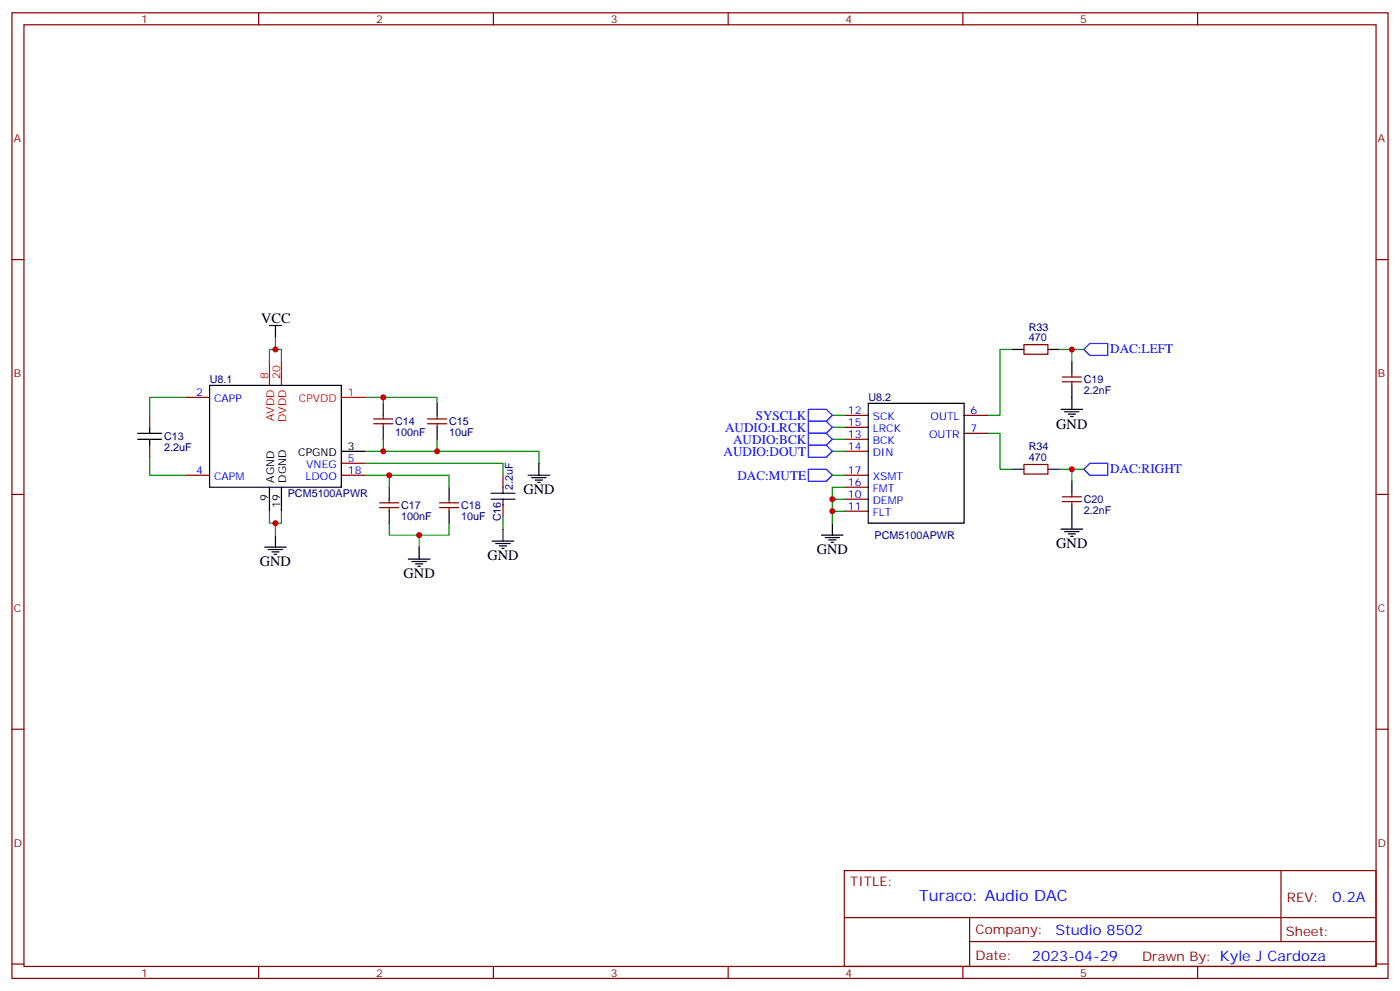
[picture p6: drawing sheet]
<svg xmlns="http://www.w3.org/2000/svg" width="412mm" height="292mm" viewBox="0 0 412 292" stroke-linecap="round" stroke-linejoin="round" font-family="sans-serif">
<g fill="none" stroke="#870000" stroke-width=".35">
<path d="M3.5 3.8h405.4v284.3h-405.4zM7.1 7.3h398.2v277.3h-398.2zM76.2 3.8v3.5M145.3 3.8v3.5M214.5 3.8v3.5M283.6 3.8v3.5M352.8 3.8v3.5M3.5 76.4h3.6M405.3 76.4h3.6M54.7 117h7M301.6 101.5h7.1v2.8h-7.1zM312.9 112.4h5.7"/>
<path d="M312.9 111h5.7M315.7 110v1M315.7 112.4v1.1M44.1 122.3v3.5M44.1 131.1v3.6M54.7 139.9h7M100.5 139.9h7.1M100.5 136.4h7.1M110.1 124.8h5.6M110.1 123.4h5.6M112.9 122.3v1.1M112.9 124.8v1"/>
<path d="M125.9 124.8h5.7M125.9 123.4h5.7M128.8 122.3v1.1M128.8 124.8v1M148.2 139.9v3.6M248.7 139.9h7.1M248.7 122.3h7.1M248.7 129.4h7.1M248.7 132.9h7.1M248.7 125.8h7.1M284 122.3h7M284 127.6h7"/>
<path d="M301.6 136.8h7.1v2.8h-7.1zM3.5 145.6h3.6M111.8 149.5h5.7M111.8 148.1h5.7M114.7 147v1.1M114.7 149.5v1M129.5 149.5h5.6M129.5 148.1h5.6M132.3 147v1.1M132.3 149.5v1M148.2 148.8v3.5M248.7 147h7.1"/>
<path d="M248.7 150.5h7.1M248.7 143.5h7.1M312.9 147.7h5.7M312.9 146.3h5.7M315.7 145.2v1.1M315.7 147.7v1.1M405.3 145.6h3.6M3.5 214.7h3.6M405.3 214.7h3.6M248.7 256.4h156.6v28.2h-156.6zM377.3 256.4v20.9M248.7 270.2h156.5"/>
<path d="M285.6 277.3h119.6M285.6 270.2v14.1M3.5 283.9h3.6M76.2 284.6v3.5M145.3 284.6v3.5M214.5 284.6v3.5M283.6 284.6v3.5M352.8 284.6v3.5M405.3 283.9h3.6"/>
</g>
<path d="M79.4 106.4v7.1M82.9 106.4v7.1M100.5 117h7.1" fill="none" stroke="#f00" stroke-width=".35"/>
<g fill="none" stroke="#000" stroke-width=".35">
<path d="M79.4 95.8h3.5M81.1 95.8v3.6M61.7 113.5h38.8v30h-38.8zM112.9 118.8v3.5M128.8 118.8v3.5M255.8 118.8h28.2v35.3h-28.2zM298.1 102.9h3.5M308.7 102.9h3.5M315.7 106.4v3.6M315.7 113.5v7M40.6 129.4h7M40.6 127.6h7"/>
<path d="M44.1 125.8v1.8M44.1 129.4v1.7M100.5 132.9h7.1M112.9 125.8v3.6M128.8 125.8v3.6M155.6 139.9h6.3M158.7 136.4v3.5M298.1 138.2h3.5M308.7 138.2h3.5M312.6 120.5h6.3M313.6 121.2h4.3M314.7 122h2.1"/>
<path d="M315.4 122.7h.7M79.4 143.5v7M81.1 157.6v3.5M82.9 143.5v7M114.7 143.5v3.5M114.7 150.5v3.6M132.3 143.5v3.5M132.3 150.5v3.6M144.6 147h7.1M144.6 145.2h7.1M145 159.3h6.3M148.2 143.5v1.7"/>
<path d="M148.2 147v1.8M148.2 155.8v3.5M156.6 140.7h4.3M157.7 141.4h2.1M158.4 142.1h.7M242 157.6h6.4M243.1 158.3h4.2M244.1 159h2.1M244.8 159.7h.7M245.2 154.1v3.5M312.6 155.8h6.3M313.6 156.5h4.3"/>
<path d="M314.7 157.2h2.1M315.4 157.9h.7M315.7 141.7v3.5M315.7 148.8v7M78 161.1h6.3M79 161.8h4.3M80.1 162.5h2.1M80.8 163.2h.7M120.3 164.6h6.3M121.4 165.3h4.2M122.4 166.1h2.1M123.1 166.8h.7"/>
<path d="M123.5 161.1v3.5M146 160.1h4.3M147.1 160.8h2.1M147.8 161.5h.7"/>
</g>
<g fill="none" stroke="#008700" stroke-width=".35">
<path d="M81.1 99.4v3.5h-1.7v3.5M54.7 117h-10.6v5.3M81.1 102.9h1.8v3.5M107.6 117h21.2v1.8M112.9 117v1.8M298.1 102.9h-3.5v19.4h-3.6M312.2 102.9h3.5v3.5M315.7 102.9h3.6M44.1 134.7v5.2h10.6M107.6 136.4h40.6v3.5M107.6 139.9h24.7v3.6M112.9 129.4v3.5"/>
<path d="M114.7 139.9v3.6M128.8 129.4v3.5h-21.2M128.8 132.9h29.9v3.5M245.2 132.9h3.5M245.2 129.4h3.5M245.2 125.8h3.5M245.2 122.3h3.5M245.2 139.9h3.5M291 127.6h3.6v10.6h3.5M312.2 138.2h3.5v3.5M315.7 138.2h3.6M79.4 150.5v3.6h1.7v3.5"/>
<path d="M82.9 150.5v3.6h-1.8M114.7 154.1v3.5h17.6v-3.5M123.5 157.6v3.5M148.2 152.3v3.5M245.2 147h3.5M245.2 150.5h3.5M248.7 143.5h-3.5v10.6"/>
</g>
<path d="M319.3 102.9l1.7-1.8h5.3v3.6h-5.3zM238.1 124.1h5.3l1.8 1.7-1.8 1.8h-5.3zM238.1 120.5h5.3l1.8 1.8-1.8 1.8h-5.3zM238.1 131.1h5.3l1.8 1.8-1.8 1.8h-5.3zM238.1 127.6h5.3l1.8 1.8-1.8 1.7h-5.3zM238.1 138.2h5.3l1.8 1.7-1.8 1.8h-5.3zM319.3 138.2l1.7-1.8h5.3v3.5h-5.3z" fill="none" stroke="#00f" stroke-width=".35"/>
<g fill="#c00">
<circle cx="245.2" cy="147" r=".88"/>
<circle cx="245.2" cy="150.5" r=".88"/>
<circle cx="81.1" cy="102.9" r=".88"/>
<circle cx="81.1" cy="154.1" r=".88"/>
<circle cx="112.9" cy="117" r=".88"/>
<circle cx="112.9" cy="132.9" r=".88"/>
<circle cx="128.8" cy="132.9" r=".88"/>
<circle cx="114.7" cy="139.9" r=".88"/>
<circle cx="123.5" cy="157.6" r=".88"/>
<circle cx="315.7" cy="102.9" r=".88"/>
<circle cx="315.7" cy="138.2" r=".88"/>
</g>
<text font-size="4.6" fill="#00f" x="270.8" y="265.4">Turaco: Audio DAC</text>
<g font-size="4.2">
<text x="76.9" y="95.1">VCC</text>
<text x="311.1" y="126.2">GND</text>
<text x="154.2" y="145.6">GND</text>
<text x="311.1" y="161.5">GND</text>
<text x="76.6" y="166.8">GND</text>
<text x="143.6" y="165">GND</text>
<text x="240.6" y="163.2">GND</text>
<text x="118.9" y="170.3">GND</text>
</g>
<g font-size="4.2" fill="#00f">
<text x="392.5" y="265.6">0.2A</text>
<text x="310.9" y="275.2">Studio 8502</text>
<text x="304" y="283">2023-04-29</text>
</g>
<g font-size="3.9" fill="#00f">
<text x="327" y="104">DAC:LEFT</text>
<text x="222.6" y="123.6">SYSCLK</text>
<text x="213.6" y="127.1">AUDIO:LRCK</text>
<text x="216" y="130.6">AUDIO:BCK</text>
<text x="213.1" y="134.2">AUDIO:DOUT</text>
<text x="217.2" y="141.2">DAC:MUTE</text>
<text x="327" y="139.3">DAC:RIGHT</text>
</g>
<g font-size="3.9" fill="#800">
<text x="250.5" y="260.9">TITLE:</text>
<text x="379.1" y="265.6">REV:</text>
<text x="287.4" y="275.1">Company:</text>
<text x="378.7" y="275.8">Sheet:</text>
<text x="287.4" y="282.8">Date:</text>
<text x="336.4" y="282.9">Drawn By: Kyle J Cardoza</text>
</g>
<g font-size="3.2" fill="#800">
<text x="41.6" y="6.8">1</text>
<text x="110.8" y="6.8">2</text>
<text x="179.9" y="6.8">3</text>
<text x="249.1" y="6.8">4</text>
<text x="318.2" y="6.8">5</text>
<text x="4.1" y="41.9">A</text>
<text x="405.9" y="41.9">A</text>
<text x="4.1" y="111">B</text>
<text x="405.9" y="111">B</text>
<text x="4.1" y="180.2">C</text>
<text x="405.9" y="180.2">C</text>
<text x="4.1" y="249.3">D</text>
<text x="405.9" y="249.3">D</text>
<text x="41.6" y="287.6">1</text>
<text x="110.8" y="287.6">2</text>
<text x="179.9" y="287.6">3</text>
<text x="249.1" y="287.6">4</text>
<text x="318.2" y="287.6">5</text>
</g>
<g font-size="3.2" fill="#000080">
<text x="303" y="100.4">470</text>
<text x="303" y="97.3">R33</text>
<text x="61.8" y="112.9">U8.1</text>
<text x="319.3" y="112.9">C19</text>
<text x="255.8" y="118.2">U8.2</text>
<text x="319.3" y="116">2.2nF</text>
<text x="116.4" y="125.2">C14</text>
<text x="132.3" y="125.2">C15</text>
<text x="48.3" y="129.6">C13</text>
<text x="116.4" y="128.4">100nF</text>
<text x="132.3" y="128.4">10uF</text>
<text x="48.3" y="132.8">2.2uF</text>
<text x="303" y="135.7">470</text>
<text x="303" y="132.6">R34</text>
<text x="84.8" y="146.4">PCM5100APWR</text>
<text x="118.2" y="149.9">C17</text>
<text x="135.8" y="149.9">C18</text>
<text x="151" y="144.2" transform="rotate(-90 151 144.2)">2.2uF</text>
<text x="319.3" y="148.1">C20</text>
<text x="118.2" y="153.1">100nF</text>
<text x="135.8" y="153.1">10uF</text>
<text x="147.5" y="153.6" transform="rotate(-90 147.5 153.6)">C16</text>
<text x="319.3" y="151.2">2.2nF</text>
<text x="257.6" y="158.7">PCM5100APWR</text>
</g>
<g font-size="3.2" fill="#f00">
<text x="79" y="111.5" transform="rotate(-90 79 111.5)">8</text>
<text x="82.5" y="111.5" transform="rotate(-90 82.5 111.5)">20</text>
<text x="88" y="118.4">CPVDD</text>
<text x="102.5" y="116.7">1</text>
<text x="80.8" y="124" transform="rotate(-90 80.8 124)">AVDD</text>
<text x="84.3" y="124.3" transform="rotate(-90 84.3 124.3)">DVDD</text>
</g>
<g font-size="3.2" fill="#00f">
<text x="57.8" y="116.7">2</text>
<text x="63" y="118.4">CAPP</text>
<text x="249.8" y="122">12</text>
<text x="249.8" y="125.5">15</text>
<text x="257.1" y="123.7">SCK</text>
<text x="274.1" y="123.7">OUTL</text>
<text x="285.9" y="122">6</text>
<text x="249.8" y="129">13</text>
<text x="257.1" y="130.8">BCK</text>
<text x="257.1" y="127.2">LRCK</text>
<text x="273.7" y="129">OUTR</text>
<text x="285.9" y="127.2">7</text>
<text x="90.2" y="137.8">VNEG</text>
<text x="102.5" y="136.1">5</text>
<text x="249.8" y="132.5">14</text>
<text x="257.1" y="134.3">DIN</text>
<text x="57.8" y="139.6">4</text>
<text x="63" y="141.4">CAPM</text>
<text x="90" y="141.4">LDOO</text>
<text x="102.5" y="139.6">18</text>
<text x="249.8" y="143.1">16</text>
<text x="249.8" y="139.6">17</text>
<text x="257.1" y="141.4">XSMT</text>
<text x="249.8" y="146.6">10</text>
<text x="257.1" y="148.4">DEMP</text>
<text x="257.1" y="144.9">FMT</text>
<text x="249.8" y="150.2">11</text>
<text x="257.1" y="151.9">FLT</text>
</g>
<g font-size="3.2">
<text x="87.8" y="134.3">CPGND</text>
<text x="102.5" y="132.5">3</text>
<text x="80.8" y="142.2" transform="rotate(-90 80.8 142.2)">AGND</text>
<text x="84.3" y="142.2" transform="rotate(-90 84.3 142.2)">DGND</text>
<text x="79" y="147.4" transform="rotate(-90 79 147.4)">9</text>
<text x="82.5" y="149.4" transform="rotate(-90 82.5 149.4)">19</text>
</g>
</svg>
